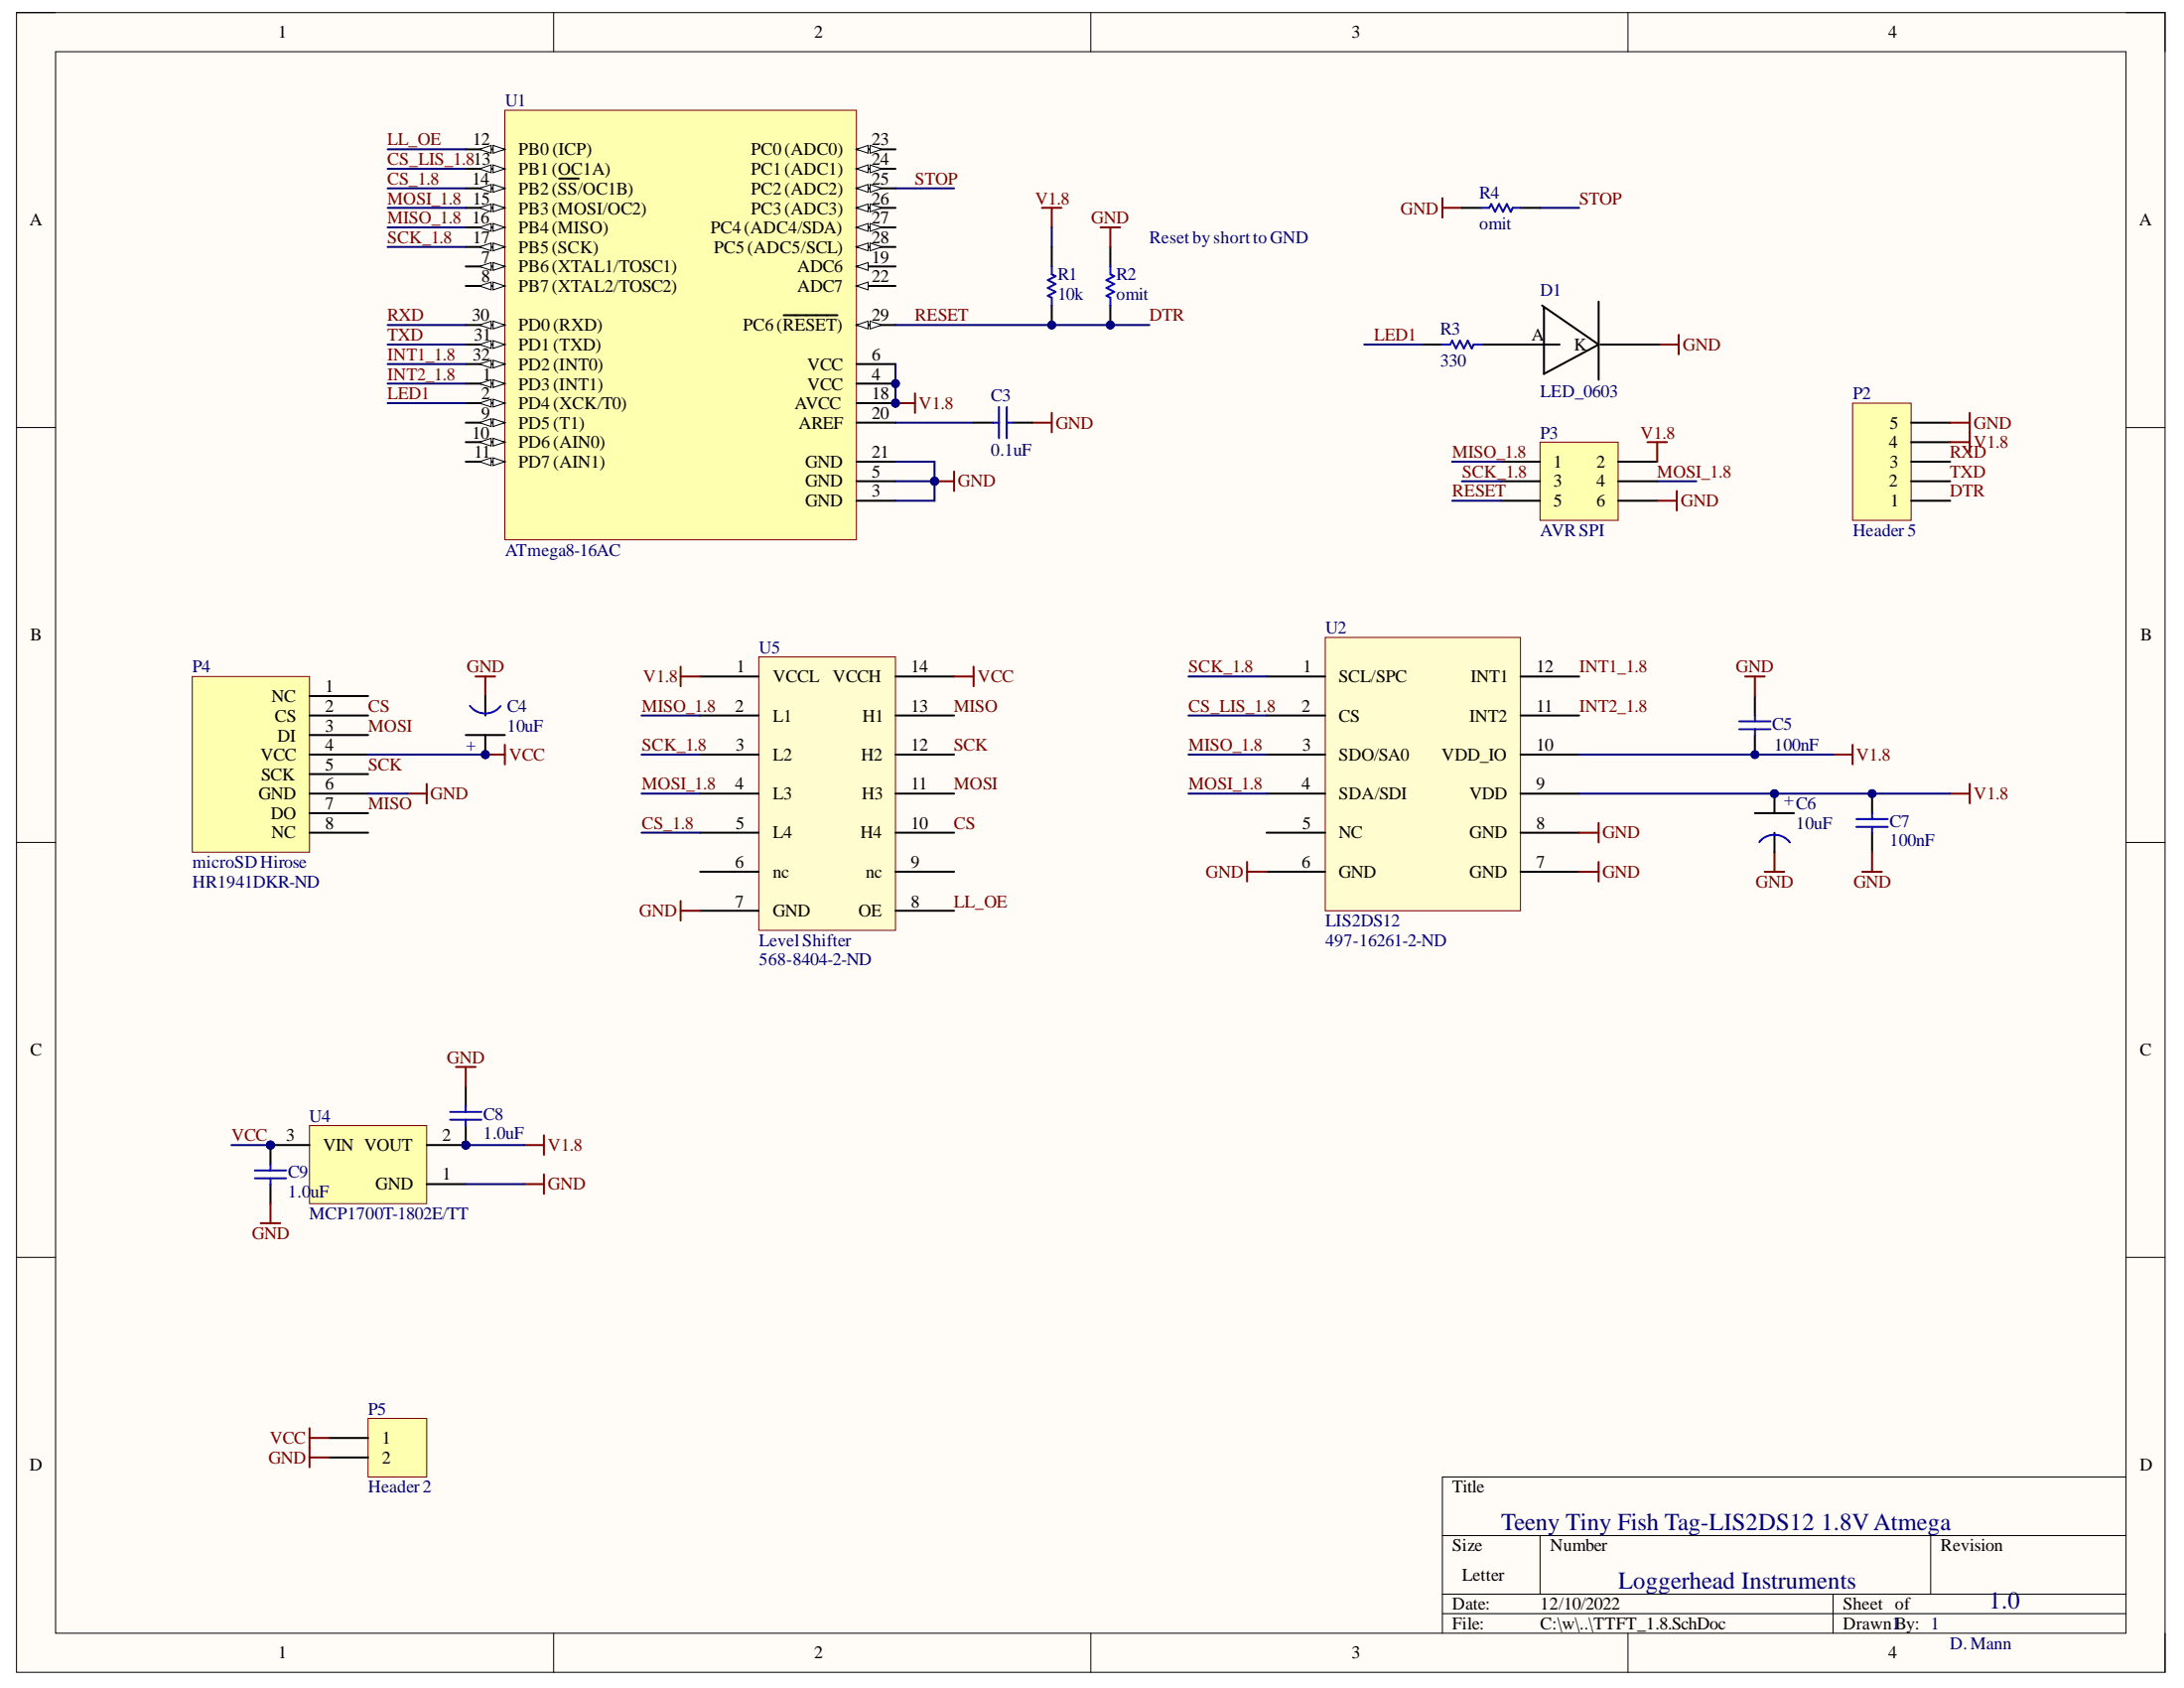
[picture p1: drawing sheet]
# Altium project TTFT_1.8.PrjPCB
1 sheet, 20 parts. Net scope: global (net labels, ports and power ports of the same name join across sheets).
Board file: TTFT_1.8.PcbDoc

## Sheet TTFT_1.8.SchDoc
size Letter

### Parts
C3  0.1uF  [0402]
C4  10uF  [Tant0805]
C5  100nF  [0402]
C6  10uF  [Tant0805]
C7  100nF  [0402]
C8  1.0uF  [0402]
C9  1.0uF  [0402]
D1  LED_0603  [Diode0603]
P2  Header 5  [HDR1X5]
P3  AVR SPI  [HDR2X3]
P4  microSD Hirose  Supplier Part Number 1: HR1941DKR-ND  [DM3D microSD]
P5  Header 2  [HDR1X2]
R1  10k  [3-0603]
R2  omit  [3-0603]
R3  330  [3-0603]
R4  omit  [3-0603]
U1  ATmega8-16AC  [32M1-A_M]
U2  LIS2DS12  Supplier Part Number 1: 497-16261-2-ND  [LGA-12]
U4  MCP1700T-1802E/TT  [SOT-23-TT3_N]
U5  Level Shifter  Supplier Part Number 1: 568-8404-2-ND  [DHVQFN14]

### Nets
GND: C3.2 C4.1(GND) C5.2 C6.1(GND) C7.2 C8.2 C9.2 D1.K P2.5 P3.6 P4.6(GND) P5.2 R2.2 R4.2 U1.3(GND) U1.5(GND) U1.21(GND) U2.6(GND) U2.7(GND) U2.8(GND) U4.1(GND) U5.7(GND)
V1.8: C5.1 C6.2(+) C7.1 C8.1 P2.4 P3.2 R1.2 U1.4(VCC) U1.6(VCC) U1.18(AVCC) U2.9(VDD) U2.10(VDD_IO) U4.2(VOUT) U5.1(VCCL)
VCC: C4.2(+) C9.1 P4.4(VCC) P5.1 U4.3(VIN) U5.14(VCCH)
CS: P4.2(CS) U5.10(H4)
CS_1.8: U1.14(PB2_(~{SS}/OC1B)) U5.5(L4)
CS_LIS_1.8: U1.13(PB1_(OC1A)) U2.2(CS)
DTR: P2.1 P3.5 R1.1 R2.1 U1.29(PC6_(~{RESET}))  [also labelled RESET]
INT1_1.8: U1.32(PD2_(INT0)) U2.12(INT1)
INT2_1.8: U1.1(PD3_(INT1)) U2.11(INT2)
LED1: R3.1 U1.2(PD4_(XCK/T0))
LL_OE: U1.12(PB0_(ICP)) U5.8(OE)
MISO: P4.7(DO) U5.13(H1)
MISO_1.8: P3.1 U1.16(PB4_(MISO)) U2.3(SDO/SA0) U5.2(L1)
MOSI: P4.3(DI) U5.11(H3)
MOSI_1.8: P3.4 U1.15(PB3_(MOSI/OC2)) U2.4(SDA/SDI) U5.4(L3)
RXD: P2.3 U1.30(PD0_(RXD))
SCK: P4.5(SCK) U5.12(H2)
SCK_1.8: P3.3 U1.17(PB5_(SCK)) U2.1(SCL/SPC) U5.3(L2)
STOP: R4.1 U1.25(PC2_(ADC2))
TXD: P2.2 U1.31(PD1_(TXD))
NetC3_1: C3.1 U1.20(AREF)
NetD1_A: D1.A R3.2

Not connected (* = marked no-connect by the designer): P4 1(NC) 8(NC); U1 7(PB6_(XTAL1/TOSC1)) 8(PB7_(XTAL2/TOSC2)) 9(PD5_(T1)) 10(PD6_(AIN0)) 11(PD7_(AIN1)) 19(ADC6) 22(ADC7) 23(PC0_(ADC0)) 24(PC1_(ADC1)) 26(PC3_(ADC3)) 27(PC4_(ADC4/SDA)) 28(PC5_(ADC5/SCL)); U2 5(NC); U5 6(nc) 9(nc)

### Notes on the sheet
- (near R2) Reset by short to GND
- Teeny Tiny Fish Tag-LIS2DS12 1.8V Atmega
- Loggerhead Instruments
- 1.0
- 1
- D. Mann
